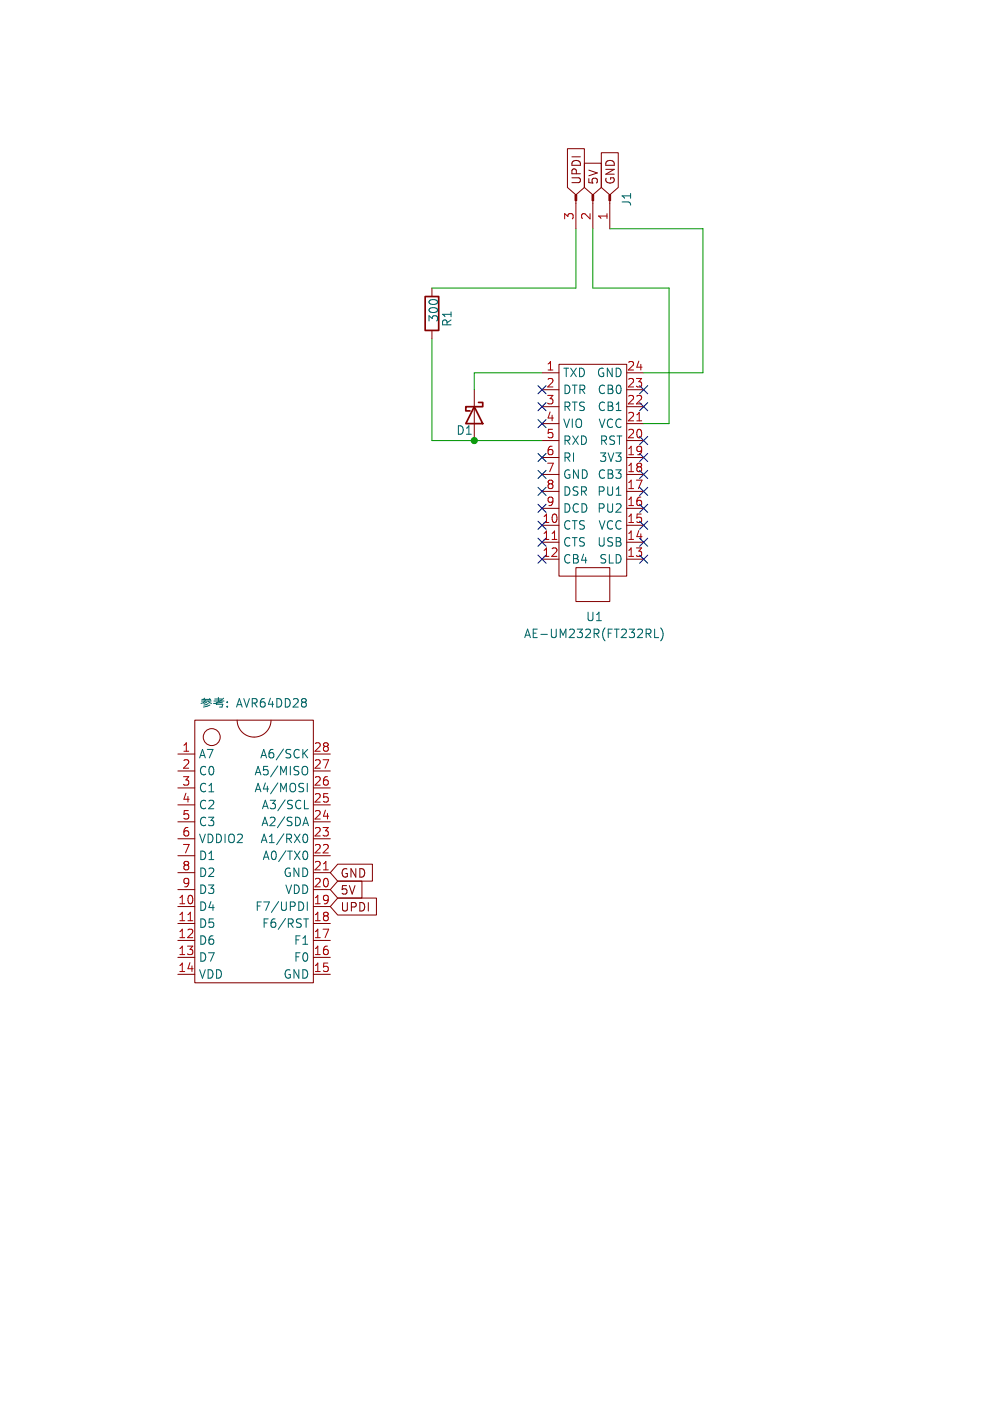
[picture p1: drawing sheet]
<svg xmlns="http://www.w3.org/2000/svg" width="148mm" height="210mm" viewBox="0 0 148 210" stroke-linecap="round" stroke-linejoin="round" font-family="sans-serif">
<g fill="none" stroke="#840000" stroke-width=".15">
<path d="M85.1 22.3h2.5v5.8l-1.2 1.1-1.3-1.1zM86.4 30.1v4.2M87.6 24.5h2.6v3.6l-1.3 1.1-1.3-1.1zM88.9 30.1v4.2M90.2 22.9h2.5v5.2l-1.3 1.1-1.2-1.1zM91.4 30.1v4.2M64.8 43.2v1.3M64.8 49.5v1.3M71.1 58.4v7.6M81.3 55.9h2.5M81.3 58.4h2.5M83.8 54.6h10.2v31.8h-10.2z"/>
<path d="M94 55.9h2.5M94 58.4h2.5M81.3 61h2.5M81.3 63.5h2.5M81.3 66h2.5M81.3 68.6h2.5M81.3 71.1h2.5M81.3 73.7h2.5M81.3 76.2h2.5M81.3 78.7h2.5M94 61h2.5M94 63.5h2.5"/>
<path d="M94 66h2.5M94 68.6h2.5M94 71.1h2.5M94 73.7h2.5M94 76.2h2.5M94 78.7h2.5M81.3 81.3h2.5M81.3 83.8h2.5M86.4 85.1h5v5.1h-5zM94 81.3h2.5M94 83.8h2.5M26.7 113h2.5"/>
<path d="M26.7 115.6h2.5M26.7 118.1h2.5M29.2 108h17.8v39.3h-17.8zM35.6 108a2.54 2.54 0 0 0 2.5 2.5 2.54 2.54 0 0 0 2.5-2.5M47 113h2.5M47 115.6h2.5M47 118.1h2.5M26.7 120.7h2.5M26.7 123.2h2.5M26.7 125.7h2.5M26.7 128.3h2.5M26.7 130.8h2.5"/>
<path d="M26.7 133.4h2.5M26.7 135.9h2.5M26.7 138.4h2.5M47 120.7h2.5M47 123.2h2.5M47 125.7h2.5M47 128.3h2.5M47 130.8h2.5M47 133.4h2.5M47 135.9h2.5M47 138.4h2.5M50.6 129.5h5.2v2.6h-5.2l-1.1-1.3z"/>
<path d="M50.6 134.6h5.9v2.6h-5.9l-1.1-1.3zM50.6 132.1h3.7v2.5h-3.7l-1.1-1.2zM26.7 141h2.5M26.7 143.5h2.5M26.7 146.1h2.5M47 141h2.5M47 143.5h2.5M47 146.1h2.5"/>
<circle cx="31.7" cy="110.5" r="1.27"/>
</g>
<path d="M95.5 63.1h.7M82.8 80.9h.7M28.2 138h.7M48.5 130.4h.7" fill="none" stroke="#a90000" stroke-width=".15"/>
<g fill="none" stroke="#006464" stroke-width=".15">
<path d="M97.2 95l.4 .6M97.4 94.3l.2 .2v.3l-.2 .2M98.2 94.3v1.3h.6M99.1 94.1a1.46 1.46 0 0 1 0 2M30.2 105.1h1.5M30.3 104.8h1.2M30.7 104.7l-.2 .1M30.8 105l-.3 .3-.4 .1M31 105.3l-.4 .1M31.2 105.1l.5 .3M31.2 105.4l-.6 .3M31.4 104.7l.2 .3"/>
<path d="M31.5 105.7l-1 .3M32.1 105.1h1.5M32.2 104.8h1M32.4 105.6h1l-.1 .4h-.4M32.5 105.3l-.1 .3M32.7 104.5v.6M33.4 105.3l-.9 .1M33.5 104.7l-1.2 .7h-.3M34.1 105.9v.1M34.1 105.2v.1M45.6 114.9a.43 .43 0 0 1 .5 .4v.4a.43 .43 0 0 1-.5 .4M45.6 112.9l.5 .7"/>
<path d="M46.1 117.4v1.3M46.1 112.3l-.7 .8M45.4 135.4l.1 .3-.1 .6M45.5 123.4h.6M45.5 137.7h.8M45.6 125.1l.1-.1a.69 .69 0 0 1 .5 .6 .69 .69 0 0 1-.2 .6h-.4M45.6 127.6h.1a.69 .69 0 0 1 .5 .5 .69 .69 0 0 1-.2 .7h-.4M45.7 121.2h.6M45.8 122.5l.5 1.3M45.9 137.7v1.3M46.1 135.2v1.3"/>
</g>
<g fill="#840000" stroke="#840000" stroke-width=".15">
<path d="M91.3 29.2h.3v.9h-.3z"/>
<path d="M88.8 29.2h.2v.9h-.2z"/>
<path d="M86.2 29.2h.3v.9h-.3z"/>
</g>
<path d="M63.8 44.5h2v5h-2zM71.1 61l1.3 2.5h-2.6zM71.8 60.3h.6v.7h-2.6v.6h.7" fill="none" stroke="#840000" stroke-width=".25"/>
<path d="M86.4 34.3v8.9h-21.6M88.9 34.3v8.9h11.4v20.3h-3.8M91.4 34.3h14v21.6h-8.9M64.8 50.8v15.2h16.5M81.3 55.9h-10.2v2.5" fill="none" stroke="#009600" stroke-width=".15"/>
<g fill="none" stroke="#000084" stroke-width=".15">
<path d="M80.7 57.8l1.2 1.2M81.9 57.8l-1.2 1.2M95.9 57.8l1.2 1.2M97.1 57.8l-1.2 1.2M80.7 60.4l1.2 1.2M80.7 73.1l1.2 1.2M80.7 68l1.2 1.2M80.7 75.6l1.2 1.2M80.7 70.5l1.2 1.2M80.7 78.1l1.2 1.2M80.7 62.9l1.2 1.2M81.9 60.4l-1.2 1.2"/>
<path d="M81.9 73.1l-1.2 1.2M81.9 68l-1.2 1.2M81.9 75.6l-1.2 1.2M81.9 70.5l-1.2 1.2M81.9 78.1l-1.2 1.2M81.9 62.9l-1.2 1.2M95.9 73.1l1.2 1.2M95.9 70.5l1.2 1.2M95.9 68l1.2 1.2M95.9 65.4l1.2 1.2M95.9 75.6l1.2 1.2M95.9 78.1l1.2 1.2"/>
<path d="M95.9 60.4l1.2 1.2M97.1 73.1l-1.2 1.2M97.1 70.5l-1.2 1.2M97.1 68l-1.2 1.2M97.1 65.4l-1.2 1.2M97.1 60.4l-1.2 1.2M97.1 75.6l-1.2 1.2M97.1 78.1l-1.2 1.2M80.7 83.2l1.2 1.2M80.7 80.7l1.2 1.2M81.9 83.2l-1.2 1.2M81.9 80.7l-1.2 1.2"/>
<path d="M95.9 80.7l1.2 1.2M95.9 83.2l1.2 1.2M97.1 80.7l-1.2 1.2M97.1 83.2l-1.2 1.2"/>
</g>
<circle cx="71.1" cy="66" r=".46" fill="#009600" stroke="#009600" stroke-width=".15"/>
<g font-size="1.8" fill="#840000">
<text x="87.3" y="27.8" transform="rotate(-90 87.3 27.8)">UPDI</text>
<text x="89.9" y="27.8" transform="rotate(-90 89.9 27.8)">5V</text>
<text x="92.4" y="27.8" transform="rotate(-90 92.4 27.8)">GND</text>
<text x="51" y="131.8">GND</text>
<text x="51" y="136.8">UPDI</text>
<text x="51" y="134.3">5V</text>
</g>
<g font-size="1.8" fill="#a90000">
<text x="86.1" y="33.1" transform="rotate(-90 86.1 33.1)">3</text>
<text x="88.6" y="33.1" transform="rotate(-90 88.6 33.1)">2</text>
<text x="91.2" y="33.1" transform="rotate(-90 91.2 33.1)">1</text>
<text x="81.8" y="55.6">1</text>
<text x="81.8" y="58.2">2</text>
<text x="93.9" y="55.6">24</text>
<text x="93.9" y="58.2">23</text>
<text x="81.8" y="60.7">3</text>
<text x="81.8" y="63.2">4</text>
<text x="81.8" y="65.8">5</text>
<text x="93.9" y="60.7">22</text>
<text x="93.9" y="63.2">21</text>
<text x="93.9" y="65.8">20</text>
<text x="81.8" y="68.3">6</text>
<text x="81.8" y="70.9">7</text>
<text x="93.9" y="68.3">19</text>
<text x="93.9" y="70.9">18</text>
<text x="81.8" y="73.4">8</text>
<text x="81.8" y="75.9">9</text>
<text x="93.9" y="73.4">17</text>
<text x="93.9" y="75.9">16</text>
<text x="81.2" y="78.5">10</text>
<text x="81.2" y="81">11</text>
<text x="81.2" y="83.6">12</text>
<text x="93.9" y="78.5">15</text>
<text x="93.9" y="81">14</text>
<text x="93.9" y="83.6">13</text>
<text x="27.2" y="112.8">1</text>
<text x="46.9" y="112.8">28</text>
<text x="27.2" y="115.3">2</text>
<text x="27.2" y="117.9">3</text>
<text x="46.9" y="115.3">27</text>
<text x="46.9" y="117.9">26</text>
<text x="27.2" y="120.4">4</text>
<text x="27.2" y="122.9">5</text>
<text x="27.2" y="125.5">6</text>
<text x="46.9" y="120.4">25</text>
<text x="46.9" y="122.9">24</text>
<text x="46.9" y="125.5">23</text>
<text x="27.2" y="128">7</text>
<text x="27.2" y="130.6">8</text>
<text x="46.9" y="128">22</text>
<text x="46.9" y="130.6">21</text>
<text x="26.6" y="135.6">10</text>
<text x="27.2" y="133.1">9</text>
<text x="46.9" y="133.1">20</text>
<text x="46.9" y="135.6">19</text>
<text x="26.6" y="138.2">11</text>
<text x="26.6" y="140.7">12</text>
<text x="26.6" y="143.3">13</text>
<text x="46.9" y="138.2">18</text>
<text x="46.9" y="140.7">17</text>
<text x="46.9" y="143.3">16</text>
<text x="26.6" y="145.8">14</text>
<text x="46.9" y="145.8">15</text>
</g>
<g font-size="1.8" fill="#006464">
<text x="94.8" y="31" transform="rotate(-90 94.8 31)">J1</text>
<text x="65.9" y="48.4" transform="rotate(-90 65.9 48.4)">300</text>
<text x="67.9" y="49.1" transform="rotate(-90 67.9 49.1)">R1</text>
<text x="84.3" y="56.7">TXD</text>
<text x="84.3" y="59.3">DTR</text>
<text x="89.4" y="56.7">GND</text>
<text x="89.5" y="59.3">CB0</text>
<text x="68.3" y="65.4">D1</text>
<text x="84.3" y="61.8">RTS</text>
<text x="84.3" y="64.4">VIO</text>
<text x="89.5" y="61.8">CB1</text>
<text x="89.6" y="64.4">VCC</text>
<text x="84.3" y="66.9">RXD</text>
<text x="84.3" y="69.4">RI</text>
<text x="84.3" y="72">GND</text>
<text x="89.5" y="72">CB3</text>
<text x="89.8" y="69.4">3V3</text>
<text x="89.8" y="66.9">RST</text>
<text x="84.3" y="74.5">DSR</text>
<text x="84.3" y="77.1">DCD</text>
<text x="89.5" y="74.5">PU1</text>
<text x="89.5" y="77.1">PU2</text>
<text x="84.3" y="79.6">CTS</text>
<text x="84.3" y="82.1">CTS</text>
<text x="89.5" y="82.1">USB</text>
<text x="89.6" y="79.6">VCC</text>
<text x="84.3" y="84.7">CB4</text>
<text x="89.8" y="84.7">SLD</text>
<text x="78.5" y="95.9">AE-UM232R(FT232RL)</text>
<text x="87.8" y="93.3">U1</text>
<text x="35.5" y="106.3">AVR64DD28</text>
<text x="29.7" y="113.9">A7</text>
<text x="38.9" y="113.9">A6/SCK</text>
<text x="29.7" y="116.4">C0</text>
<text x="29.7" y="119">C1</text>
<text x="38.1" y="116.4">A5/MISO</text>
<text x="38.1" y="119">A4/MOSI</text>
<text x="29.7" y="121.5">C2</text>
<text x="29.7" y="124.1">C3</text>
<text x="39.1" y="124.1">A2/SDA</text>
<text x="39.1" y="121.5">A3/SCL</text>
<text x="29.7" y="126.6">VDDIO2</text>
<text x="29.7" y="129.1">D1</text>
<text x="29.7" y="131.7">D2</text>
<text x="39" y="126.6">A1/RX0</text>
<text x="39.3" y="129.1">A0/TX0</text>
<text x="42.4" y="131.7">GND</text>
<text x="29.7" y="134.2">D3</text>
<text x="29.7" y="136.8">D4</text>
<text x="38.2" y="136.8">F7/UPDI</text>
<text x="42.7" y="134.2">VDD</text>
<text x="29.7" y="139.3">D5</text>
<text x="29.7" y="141.8">D6</text>
<text x="39.2" y="139.3">F6/RST</text>
<text x="44" y="141.8">F1</text>
<text x="29.7" y="144.4">D7</text>
<text x="29.7" y="146.9">VDD</text>
<text x="42.4" y="146.9">GND</text>
<text x="44" y="144.4">F0</text>
</g>
</svg>
